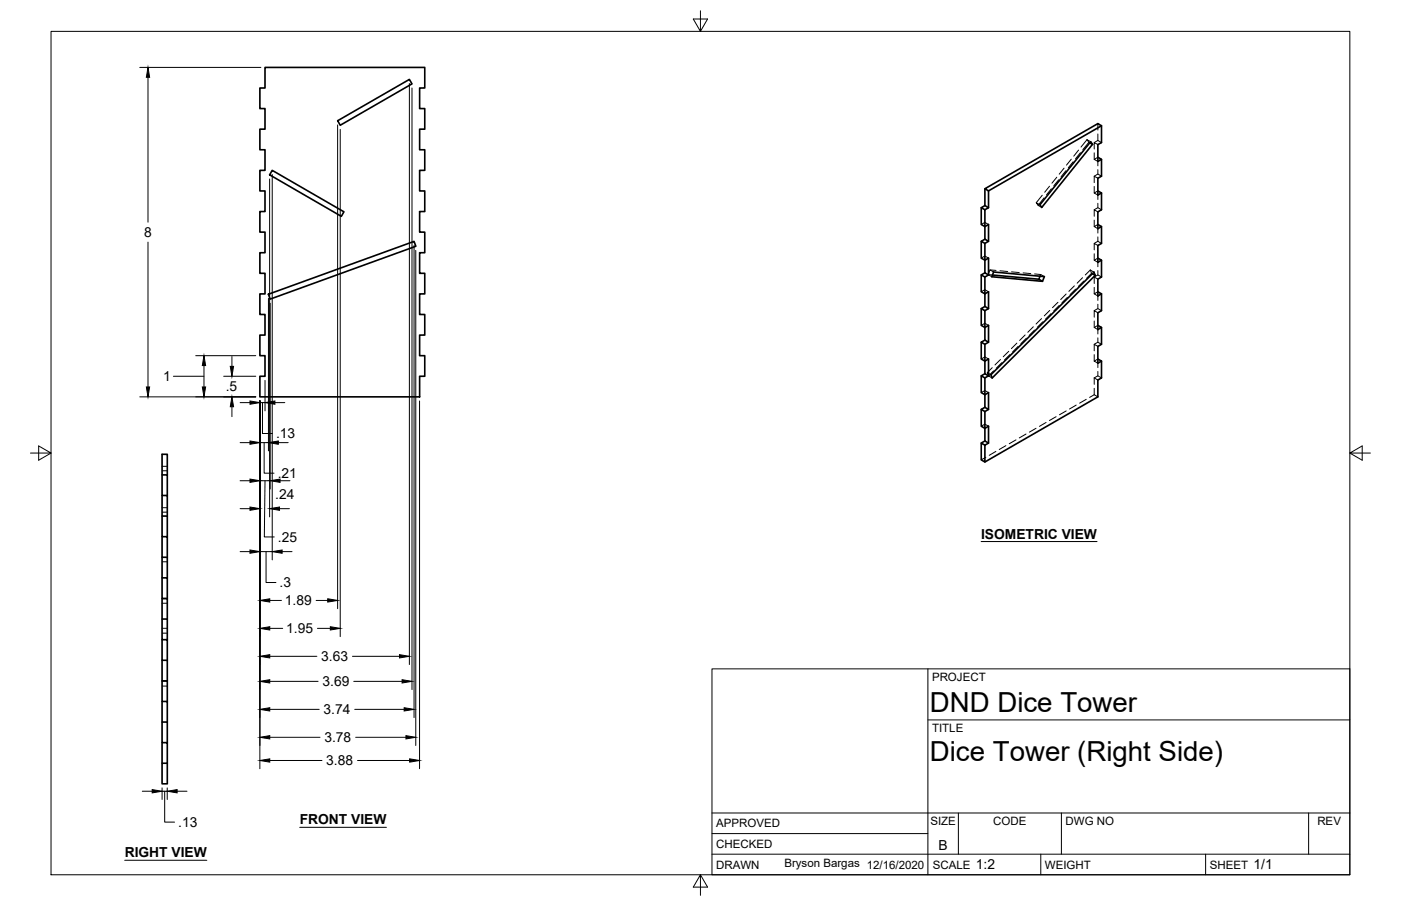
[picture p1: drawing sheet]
<svg xmlns="http://www.w3.org/2000/svg" width="432mm" height="279mm" viewBox="0 0 432 279" stroke-linecap="round" stroke-linejoin="round" font-family="sans-serif">
<!-- layer: Hidden -->
<g fill="none" stroke="#000" stroke-width=".31">
<path d="M338.4 38.1v2M323.5 57.4l-1.5 1.9M324 58.2l-1.5 1.9M325.7 54.7l-1.5 1.8M326.3 55.5l-1.5 1.8M328 51.9l-1.5 1.8M328.5 52.7l-1.5 1.8M330.2 49.1l-1.5 1.8M330.8 49.9l-1.5 1.8M332.4 46.3l-1.5 1.9M333 47.1l-1.5 1.9M335 43.1l.6 .8"/>
<path d="M335 43.1l1.1 .6M335 43.1l-1.8 2.3M335.6 43.9l-1.9 2.3M335.6 43.9l.3 .1M337.2 44l1.2-.7 1.1 .7M337.2 54.3l1.2-.6 1.1 .6M337.2 47.1v2M337.2 57.5v2M338.4 44.6l-1.2-.6v2M338.4 48.5l-1.2 .6 1.2 .7v1.3M338.4 55l-1.2-.7v2M338.4 58.9l-1.2 .6 1.2 .7v1.3"/>
<path d="M338.4 41.3v2M338.4 52.3v1.4M302.4 79.6l1.2-.6 1.1 .6M302.4 69.2l1.2-.6 1.1 .6M320.5 63.2l-1.1-.7 .6 .8M321.2 60.2l-1.8 2.3M321.8 61l-1.8 2.3 1.1 .7M337.2 64.7l1.2-.6 1.1 .6M337.2 75.1l1.2-.7 1.1 .7M337.2 67.9v2M337.2 78.3v1.9M338.4 65.3l-1.2-.6v2"/>
<path d="M338.4 69.2l-1.2 .7 1.2 .6v1.4M338.4 75.7l-1.2-.6v2M338.4 79.6l-1.2 .6 1.2 .7v1.4M338.4 62.7v1.4M338.4 73.1v1.3M302.4 90l1.2-.7 1.1 .7M304.6 84.7l1.1 .6M304.6 84.7l1.3 .1M305.1 83.2l1.9 .2M306.2 83.9l-1.1-.7-.5 1.5M308.2 83.5l2.4 .2M311.8 83.8l2.3 .3"/>
<path d="M315.3 84.2l2.4 .2M318.9 84.5l1.9 .2M320.8 84.7l-.3 .5M320.8 84.7l1.1 .6M321 98.3l-1.7 1.6M321.4 99.3l-1.7 1.6M323.5 95.7l-1.6 1.7M323.9 96.7l-1.7 1.7M326.1 93.2l-1.7 1.7M326.5 94.2l-1.7 1.7M328.6 90.7l-1.7 1.7M329 91.7l-1.7 1.7"/>
<path d="M331.1 88.2l-1.7 1.7M331.5 89.2l-1.7 1.6M333.7 85.6l-1.7 1.7M334.1 86.7l-1.7 1.6M336 83.3l.4 1M336 83.3l1.2 .6M336 83.3l-1.5 1.5M336.4 84.3l-1.5 1.5M336.4 84.3l.3 .1M337.2 85.4l1.2-.6 1.1 .6M337.2 95.8l1.2-.6 1.1 .6M337.2 88.6v2"/>
<path d="M337.2 99v2M338.4 86.1l-1.2-.7v2M338.4 90l-1.2 .6 1.2 .7v1.3M338.4 96.5l-1.2-.7v2M338.4 83.4v1.4M338.4 93.8v1.4M302.4 110.7l1.2-.6 1.1 .6M302.4 100.4l1.2-.7 1.1 .7M305.4 115.6l-1.1-.7 .4 1M305.8 113.4l-1.5 1.5M306.2 114.4l-1.5 1.5 1.1 .7M308.4 110.9l-1.7 1.6"/>
<path d="M308.7 111.9l-1.6 1.7M310.9 108.4l-1.7 1.6M311.3 109.3l-1.7 1.7M313.4 105.8l-1.7 1.7M313.8 106.8l-1.7 1.7M316 103.3l-1.7 1.7M316.3 104.3l-1.7 1.7M318.5 100.8l-1.7 1.7M318.9 101.8l-1.7 1.7M337.2 106.2l1.2-.7 1.1 .7M337.2 116.5l1.2-.6 1.1 .6M337.2 109.4v2"/>
<path d="M337.2 116.5v2M337.2 119.7v2M337.2 116.5l1.2 .7M338.4 100.4l-1.2 .6 1.2 .6v1.4M338.4 106.8l-1.2-.6v2M338.4 110.7l-1.2 .7 1.2 .6v1.4M338.4 104.2v1.3M338.4 114.6v1.3M302.4 131.4l1.2-.6 1.1 .6M302.4 121.1l1.2-.7 1.1 .7M306.9 139.2l-2 1.2M310 137.4l-2 1.2"/>
<path d="M313.1 135.7l-2 1.1M316.2 133.9l-2 1.1M319.3 132.1l-2 1.2M322.4 130.3l-2 1.2M325.5 128.5l-2.1 1.2M328.6 126.7l-2.1 1.2M331.7 124.9l-2.1 1.2M334.8 123.1l-2.1 1.2M337.2 121.7l1.2 .7M337.2 121.7l-1.4 .9M50 157.9h1.6M50 145.2h1.6"/>
<path d="M50 143.8h1.6M50 156.6h1.6M303.8 141l-1.4 .8M50 173.2h1.6M50 195.3h1.6M50 193.8h1.6M50 186h1.6M50 184.7h1.6M50 211.6h1.6M50 210.1h1.6"/>
</g>
<!-- layer: Visible -->
<g fill="none" stroke="#000" stroke-width=".51">
<path d="M81.7 20.8h49.2v6.3h-1.6v6.4h1.6v6.3h-1.6v6.4h1.6v6.3h-1.6v6.4h1.6v6.3h-1.6v6.4h1.6v6.3h-1.6v6.4h1.6v6.3h-1.6v6.4h1.6v6.3h-1.6v6.4h1.6v6.3h-1.6v6.4h-49.2v-6.4h1.6v-6.3h-1.6v-6.4h1.6v-6.3h-1.6v-6.4h1.6v-6.3h-1.6v-6.4h1.6v-6.3h-1.6v-6.4h1.6v-6.3h-1.6v-6.4h1.6v-6.3h-1.6v-6.4h1.6v-6.3h-1.6v-6.4h1.6zM104.1 37.2l22.1-12.7 .8 1.4-22.1 12.7zM339.5 38.8v5.2l-1.1 .6v5.2l1.1-.7-1.1-.6M83.9 52.5l22.1 12.8-.8 1.4-22.1-12.8zM303.6 58.2v5.2l1.1 .7-1.1 .6M304.7 58.9l34.8-20.1-1.1-.7-34.8 20.1 1.1 .7v5.2M335.9 44l.8 .5M336.1 43.7l.6 .8-15.6 19.5-.6-.8zM339.5 49.1v5.2l-1.1 .7v5.2l1.1-.7-1.1-.6M339.5 59.5v5.2l-1.1 .6v5.2l1.1-.6-1.1-.7M302.4 74.4v5.2l1.2 .6 1.1-.6v5.2M302.4 64.1v5.1l1.2 .7 1.1-.7v5.2"/>
<path d="M303.6 73.8l-1.2 .6 1.2 .7v9l1.1 .7-1.1 .6M303.6 63.4l-1.2 .7 1.2 .6v9.1l1.1 .6-1.1 .7M339.5 69.9v5.2l-1.1 .6v5.2l1.1-.7-1.1-.6M82.7 90.7l44.9-16.3 .6 1.5-44.9 16.3zM302.4 95.2v5.2l1.2 .6 1.1-.6v5.1M302.4 84.8v5.2l1.2 .6 1.1-.6v5.2M303.6 94.5l-1.2 .7 1.2 .6v9.1l1.1 .6-1.1 .7M303.6 84.1l-1.2 .7 1.2 .6v9.1l1.1 .7-1.1 .6M305.9 84.8l14.3 1.3M320.5 85.2l-.3 .9 1.1 .7 .6-1.5-15.7-1.4-.5 1.4 15.6 1.5M336.7 84.4l.8 .5M339.5 80.2v5.2l-1.1 .7v5.2l1.1-.7-1.1-.6"/>
<path d="M339.5 90.6v5.2l-1.1 .7v5.1l1.1-.6-1.1-.6M302.4 115.9v5.2l1.2 .6 1.1-.6v5.2M302.4 105.5v5.2l1.2 .7 1.1-.7v5.2M303.6 115.3l-1.2 .6 1.2 .6v9.1l1.1 .7-1.1 .6M303.6 104.9l-1.2 .6 1.2 .7v9.1l1.1 .6-1.1 .6M305.4 115.6l31.8-31.7 .3 1-31.7 31.7zM339.5 101v5.2l-1.1 .6v5.2l1.1-.6-1.1-.7M339.5 111.4v5.1l-1.1 .7v5.2l-34.8 20.1M302.4 136.6l1.2 .7v5.2l-1.2-.7zM302.4 126.3v5.1l1.2 .7 1.1-.7v5.2M303.6 125.6l-1.2 .7 1.2 .6v9.1l1.1 .6-1.1 .7M303.6 136l-1.2 .6"/>
<path d="M50 159.2v6.3h1.6v6.4M50 152.8v6.4h1.6v6.3M50 146.5v6.3h1.6v6.4M51.6 146.5v-6.4h-1.6v6.4h1.6v6.3M50 178.2v6.4h1.6v6.3M50 171.9v6.3h1.6v6.4M50 165.5v6.4h1.6v6.3M50 197.3v6.3h1.6v6.4M50 190.9v6.4h1.6v6.3M50 184.6v6.3h1.6v6.4M50 216.3v6.4h1.6v6.3M50 210v6.3h1.6v6.4"/>
<path d="M50 203.6v6.4h1.6v6.3M50 235.4h1.6v6.3h-1.6zM50 222.7v6.3h1.6v6.4M50 229v6.4"/>
</g>
<!-- layer: Border -->
<path d="M15.7 9.7h400.3v260.1h-400.3zM215.9 3.3v6.4l-2.2-3.8h4.4l-2.2 3.8M9.4 139.7h6.3l-3.8-2.2v4.4l3.8-2.2M416 139.7l3.8 2.2v-4.4l-3.8 2.2h6.4M215.9 269.8l2.2 3.8h-4.4l2.2-3.8v6.3" fill="none" stroke="#000" stroke-width=".31"/>
<!-- layer: Titleblock -->
<path d="M219.4 206.3h196.6v63.5h-196.6zM286 206.3v63.5M286 222h130M219.4 257.1h66.6M219.4 250.7h196.6M295.4 250.7v12.7M327.1 250.7v12.7M403.3 250.7v12.7M219.4 263.4h196.6M320.8 263.4v6.4M371.6 263.4v6.4" fill="none" stroke="#000" stroke-width=".31"/>
<!-- layer: Dimensions -->
<g fill="none" stroke="#000" stroke-width=".31">
<path d="M43.1 20.8h37.3M45.6 23.8v44.7M104.1 38.5v149.2M104.9 39.9v156.4M126.2 25.8v179.1M127 27.1v185.6M83.1 55.2v104.2M83.9 53.8v118.9M45.6 74.7v44.6M127.6 75.7v145.6M128.1 77.2v152.7M82.7 92v47"/>
<path d="M83.3 93.5v57.3M53.4 116h9.5M60.3 109.7h18.5M62.9 112.7v6.6M68.9 116h9.9M71.5 109.9v3.1M81.7 117.3v9.4M43.1 122.4h35.7M71.5 125.4v3.1M74 124.2h3M74 136.5h3M80.1 123.7v113.4"/>
<path d="M80.1 124.2h1.6M80.1 136.5h2.6M80.9 124.2v9.5h3M81.4 136.5v9.4h3.1M84.7 124.2h3.1M85.8 136.5h3M129.3 123.7v113.4M74 148.3h3M74 156.9h3M80.1 148.3h3.2M81.7 148.3l-.2 17.3h3M86.1 156.9h3.1"/>
<path d="M86.3 148.3h3.1M74 170.1h3M80.1 170.1h3.8M82 170.1v9.5h3M87 170.1h3M83.1 185.2h3.6M83.1 193.8h4M97.4 185.2h3.6M97.8 193.8h4M83.1 202.4h14.6M83.1 210.1h14.9M83.1 218.8h15.3"/>
<path d="M108.6 202.4h14.5M109 210.1h14.9M109.3 218.8h15.3M83.1 227.4h15.5M83.1 234.5h16.1M109.6 227.4h15.5M110.2 234.5h16.1M43.9 244h3M50 243v3.5M50 244h1.5M50.8 244v9.5h3M51.5 243v3.5"/>
<path d="M54.6 244h3"/>
</g>
<g fill="#000" stroke="#000" stroke-width=".31">
<path d="M45.6 20.8l.5 3h-1zM45.1 119.3h1l-.5 3.1zM62.4 119.3h1l-.5 3.1zM62.9 109.7l.5 3h-1zM71 113h1l-.5 3zM71.5 122.4l.5 3h-1zM77 123.7l3.1 .5-3.1 .5zM77 136l3.1 .5-3.1 .5zM81.7 124.2l3-.5v1zM82.7 136.5l3.1-.5v1zM77 147.7l3.1 .6-3.1 .5zM77 156.4l3.1 .5-3.1 .5z"/>
<path d="M83.1 156.9l3-.5v1zM83.3 148.3l3-.6v1.1zM77 169.6l3.1 .5-3.1 .5zM83.9 170.1l3.1-.5v1zM80.1 185.2l3-.5v1zM80.1 193.8l3-.5v1zM101 184.7l3.1 .5-3.1 .5zM101.8 193.3l3.1 .5-3.1 .5zM80.1 202.4l3-.5v1zM80.1 210.1l3-.5v1zM80.1 218.8l3-.6v1.1zM123.1 201.9l3.1 .5-3.1 .5z"/>
<path d="M123.9 209.6l3.1 .5-3.1 .5zM124.6 218.2l3 .6-3 .5zM80.1 227.4l3-.5v1zM80.1 234.5l3-.5v1zM125.1 226.9l3 .5-3 .5zM126.3 234l3 .5-3 .5zM46.9 243.5l3.1 .5-3.1 .5zM51.5 244l3.1-.5v1z"/>
</g>
<!-- layer: Annotations -->
<path d="M302.4 167h35.7M92.4 255.1h26.7M38.4 265.3h25.4" fill="none" stroke="#000" stroke-width=".31"/>
<g font-size="8.5">
<text x="286.6" y="219.5">DND Dice Tower</text>
<text x="286.6" y="234.6">Dice Tower (Right Side)</text>
</g>
<g font-size="4.3">
<text x="44.4" y="73.1">8</text>
<text x="50.3" y="117.6">1</text>
<text x="69.6" y="120.7">.5</text>
<text x="85.1" y="135.2">.13</text>
<text x="85.6" y="147.4">.21</text>
<text x="84.8" y="153.8">.24</text>
<text x="85.7" y="167.1">.25</text>
<text x="302.4" y="166.1">ISOMETRIC VIEW</text>
<text x="86.2" y="181.1">.3</text>
<text x="87.8" y="186.6">1.89</text>
<text x="88.2" y="195.3">1.95</text>
<text x="99" y="203.9">3.63</text>
<text x="99.4" y="211.6">3.69</text>
<text x="99.7" y="220.2">3.74</text>
<text x="100" y="228.9">3.78</text>
<text x="100.6" y="236">3.88</text>
<text x="54.9" y="255">.13</text>
<text x="92.4" y="254.3">FRONT VIEW</text>
<text x="289.2" y="262.1">B</text>
<text x="38.4" y="264.4">RIGHT VIEW</text>
<text x="300.8" y="268.1">1:2</text>
<text x="386.4" y="268.1">1/1</text>
</g>
<g font-size="3.5">
<text x="287.3" y="210.1">PROJECT</text>
<text x="287.3" y="225.8">TITLE</text>
<text x="220.7" y="255.2">APPROVED</text>
<text x="286.7" y="254.5">SIZE</text>
<text x="306.1" y="254.5">CODE</text>
<text x="328.4" y="254.5">DWG NO</text>
<text x="406" y="254.5">REV</text>
<text x="220.7" y="261.5">CHECKED</text>
<text x="220.7" y="267.9">DRAWN</text>
<text x="241.7" y="267.5">Bryson Bargas 12/16/2020</text>
<text x="287.5" y="267.9">SCALE</text>
<text x="322.1" y="267.9">WEIGHT</text>
<text x="372.9" y="267.9">SHEET</text>
</g>
</svg>
